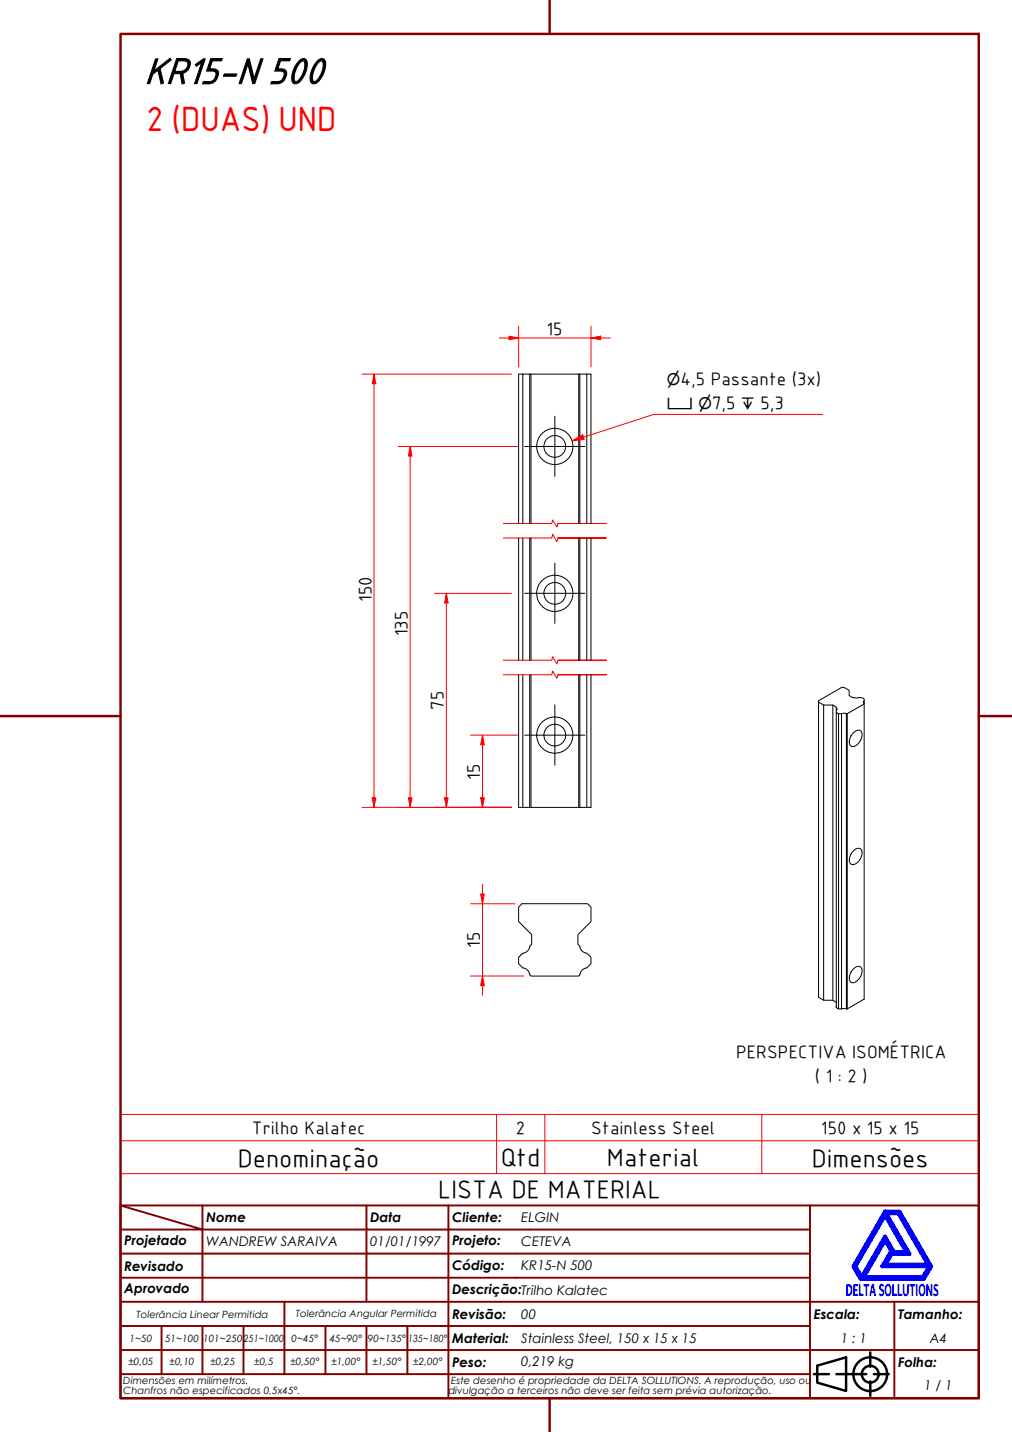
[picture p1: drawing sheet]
<svg xmlns="http://www.w3.org/2000/svg" width="210mm" height="297mm" viewBox="0 0 210 297" stroke-linecap="round" stroke-linejoin="round" font-family="sans-serif">
<!-- layer: Linha Corte (ABNT) -->
<path d="M104.4 111.6h10l.2-.8 .9 1.5 .2-.7h10.1h-10.1M104.4 108.6h10l.2-.7 .9 1.4 .2-.7h10.1h-10.1M104.4 140h10l.2-.8 .9 1.5 .2-.7h10.1h-10.1M104.4 137h10l.2-.8 .9 1.5 .2-.7h10.1h-10.1" fill="none" stroke="#f00" stroke-width=".21"/>
<!-- layer: Visible (ABNT) -->
<g fill="none" stroke="#000" stroke-width=".21">
<path d="M108.4 77.6v31M109.9 77.6v31M110.1 77.6v31M120 77.6v31M120.3 77.6v31M121.7 77.6v31M107.6 108.6v-31h15v31M107.6 111.6v25.4M108.4 111.6v25.4M109.9 111.6v25.4M110.1 111.6v25.4M120 111.6v25.4"/>
<path d="M120.3 111.6v25.4M121.7 111.6v25.4M122.6 111.6v25.4M107.6 140v27.5h2.3M108.4 140v27.5M109.9 140v27.5M110.1 140v27.5M120 140v27.5M120.3 140v27.5M121.7 140v27.5M122.6 140v27.5h-2.3M169.8 145.6v-.2l4.8-2.8h.5l1 .6v1.1l.7 .4 .7 .1a2.47 2.47 0 0 1 1.7 .2v.9"/>
<path d="M170.8 146.2l-1-.6v61.3l1 .6h1.9l.8 .4v.2M172.7 146.2h-1.9v61.3M173.5 146.8l.1 .2-.1 .4M173.5 147.4v-.7l-.8-.5v61.3M173.5 147.4v.4M173.9 148l-.4-.2v61.2M174.5 148l.4-.1 .7 .1M175.7 148h-.1v61.3M176.6 152.6l-.1 .1M177.1 151.9a.95 .95 0 0 1 1.7 .1 2.43 2.43 0 0 1-2.1 2.8 1.61 1.61 0 0 1 0-2.4zM179.2 145.9v61.3l-3.6 2.1M179.2 145.3l-.1 .2 .1 .4"/>
<path d="M179.2 146l-3.5 2v61.3M109.9 167.5h10.4M176.6 177l-.1 .2M177.1 176.4a.96 .96 0 0 1 1.3-.4 .96 .96 0 0 1 .4 1.4 2.29 2.29 0 0 1-2.1 1.9 1.6 1.6 0 0 1 0-2.4zM121.7 197.7l.9 .9v1.3l-.9 .9a1.62 1.62 0 0 0-1.4 1.4l-.3 .3h-9.9l-.2-.3a1.62 1.62 0 0 0-1.5-1.4l-.8-.9v-1.3l.8-.9a1.62 1.62 0 0 0 1.5-1.4l.4-.4v-2l-2.7-2.7v-3l.7-.7h13.6l.7 .7v3l-2.7 2.7v2l.4 .4a1.61 1.61 0 0 0 1.4 1.4M173.5 208.6v.4l.4 .3h.6M173.9 209.3v-61.3h.6v61.3M174.5 209.3h1.1M176.6 201.5l-.1 .2M177.1 200.9a.97 .97 0 0 1 1.3-.4 .97 .97 0 0 1 .4 1.4 2.35 2.35 0 0 1-2.1 1.9 1.63 1.63 0 0 1 0-2.5z"/>
<circle cx="115.1" cy="92.6" r="2.25"/>
<circle cx="115.1" cy="92.6" r="3.8"/>
<circle cx="115.1" cy="123.1" r="2.25"/>
<circle cx="115.1" cy="123.1" r="3.8"/>
<circle cx="115.1" cy="152.5" r="2.25"/>
<circle cx="115.1" cy="152.5" r="3.8"/>
</g>
<path d="M25 236.6h178v-5.4h-178v12.2M103 231.2v12.2M113 231.2v12.2M158 231.2v12.2M203 236.6v6.8h-178M25 243.4v6.6h178v-6.6" fill="none" stroke="#f00" stroke-width=".21"/>
<!-- layer: Borda A3/A4 (ABNT) -->
<path d="M25 7h178v283h-178zM114 0v7M0 148.5h25M203 148.5h7M114 290v7" fill="none" stroke="#800000" stroke-width=".51"/>
<path d="M183.6 257.3l1.2 2.2-1.8 3.2h9.7l-1.3 2.2h-12.2zM183.6 252.1l4.4 7.6h-2.6l-1.8-3.2-4.9 8.4-1.3-2.2zM183.6 251.3h3l6.5 11.4-1.5 2.6h-13.1l-1.5-2.6zM183.8 251.7h2.5l6.2 10.6h-8.8l1.3-2.2h3.7zM185 259.7h.2l-.1 .2z" fill="none" stroke="#00f" stroke-width=".8"/>
<!-- layer: 0 -->
<path d="M178.5 265.3h13.1" fill="none" stroke="#000" stroke-width=".21"/>
<g fill="none" stroke="#800000" stroke-width=".4">
<path d="M25 250l17 5h-17M25 250h178v40h-178zM42 255h34v5h17M42 255v15M42 250v5M76 250v5h17v5M93 250v5h75M168 250v20h-143M25 260h51v10M25 275h17M33.5 275v10M50.5 275h-8.5v10"/>
<path d="M59 270v15h-8.5M67.5 275v10h-8.5M76 275v10h8.5M84.5 275v10M93 275h-42.5v10M93 260v5h-68M93 275v10h75M93 260h75M93 275h75M168 265h-75v10M185.5 270v10h17.5M203 270h-35v10h17.5v10"/>
<path d="M25 285h25.5M25 280h143v10M67.5 285h8.5M84.5 285h8.5v5"/>
</g>
<g fill="none" stroke="#000" stroke-width=".51">
<path d="M168.8 285h3.1M169.5 283.3l6-1.8v7l-6-1.7zM173.5 285h6.2M180.5 280.5v3M180.5 286.5v3M181.3 285h3"/>
<circle cx="180.5" cy="285" r="3.5"/>
<circle cx="180.5" cy="285" r="1.75"/>
</g>
<!-- layer: Marca de centro (ISO) -->
<path d="M108.8 92.6h12.5M115.1 86.3v12.6M115.1 116.8v12.5M108.8 123.1h12.5M108.8 152.5h12.5M115.1 146.2v12.5" fill="none" stroke="#000" stroke-width=".21"/>
<path d="M77.6 165.5v2" fill="none" stroke="#f00" stroke-width=".21"/>
<path d="M77.2 165.5h.8l-.4 2z" fill="#f00"/>
<path d="M77.6 77.6v2M77.2 165.5h.8l-.4 2z" fill="none" stroke="#f00" stroke-width=".21"/>
<path d="M77.6 77.6l.4 2h-.8z" fill="#f00"/>
<path d="M75.1 77.6h31M77.6 77.6l.4 2h-.8zM77.6 79.6v85.9M75.1 167.5h31M100.1 165.5v2" fill="none" stroke="#f00" stroke-width=".21"/>
<path d="M99.7 165.5h.8l-.4 2z" fill="#f00"/>
<path d="M100.1 152.5v2M99.7 165.5h.8l-.4 2z" fill="none" stroke="#f00" stroke-width=".21"/>
<path d="M100.1 152.5l.4 2h-.8z" fill="#f00"/>
<path d="M97.6 152.5h9.7M100.1 152.5l.4 2h-.8zM100.1 154.5v11M92.6 165.5v2M97.6 167.5h8.5" fill="none" stroke="#f00" stroke-width=".21"/>
<path d="M92.2 165.5h.7l-.3 2z" fill="#f00"/>
<path d="M92.6 123.1v2M92.2 165.5h.7l-.3 2z" fill="none" stroke="#f00" stroke-width=".21"/>
<path d="M92.6 123.1l.3 2h-.7z" fill="#f00"/>
<path d="M90.1 123.1h16M92.6 123.1l.3 2h-.7zM92.6 125.1v40.4M85.1 165.5v2M90.1 167.5h16" fill="none" stroke="#f00" stroke-width=".21"/>
<path d="M84.7 165.5h.7l-.3 2z" fill="#f00"/>
<path d="M85.1 92.6v2M84.7 165.5h.7l-.3 2z" fill="none" stroke="#f00" stroke-width=".21"/>
<path d="M85.1 92.6l.3 2h-.7z" fill="#f00"/>
<path d="M105.6 70.1h2M82.6 92.6h24.7M85.1 92.6l.3 2h-.7zM85.1 94.6v70.9M82.6 167.5h23.5" fill="none" stroke="#f00" stroke-width=".21"/>
<path d="M105.6 69.7l2 .4-2 .4z" fill="#f00"/>
<path d="M105.6 69.7l2 .4-2 .4zM122.6 70.1h2" fill="none" stroke="#f00" stroke-width=".21"/>
<path d="M122.6 70.1l2-.4v.8z" fill="#f00"/>
<path d="M103.6 70.1h2M107.6 70.1h15M107.6 67.6v8.5M122.6 70.1l2-.4v.8zM122.6 67.6v8.5M124.6 70.1h2M100.1 185.5v2" fill="none" stroke="#f00" stroke-width=".21"/>
<path d="M99.7 185.5h.8l-.4 2z" fill="#f00"/>
<path d="M99.7 185.5h.8l-.4 2zM100.1 202.5v2" fill="none" stroke="#f00" stroke-width=".21"/>
<path d="M100.1 202.5l.4 2h-.8z" fill="#f00"/>
<path d="M97.6 187.5h9.2M100.1 183.5v2M100.1 187.5v15M97.6 202.5h11M100.1 202.5l.4 2h-.8zM100.1 204.5v2" fill="none" stroke="#f00" stroke-width=".21"/>
<path d="M121 90.7l-2.4 .7" fill="none" stroke="#f00" stroke-width=".21"/>
<path d="M118.6 91.4l2.3-1.2 .3 1z" fill="#f00"/>
<path d="M118.6 91.4l2.3-1.2 .3 1zM170.6 86h-35l-14.6 4.7" fill="none" stroke="#f00" stroke-width=".21"/>
<text font-size="8.1" x="30" y="17.3">KR15-N 500</text>
<text font-size="7" fill="#f00" x="30.4" y="27.1">2 (DUAS) UND</text>
<g font-size="5.4">
<text x="49.3" y="242">Denominação</text>
<text x="103.9" y="241.8">Qtd</text>
<text x="125.9" y="241.8">Material</text>
<text x="168.4" y="242">Dimensões</text>
<text x="90.9" y="248.5">LISTA DE MATERIAL</text>
</g>
<g font-size="3.9">
<text x="113.3" y="69.5">15</text>
<text x="141.1" y="79.8">4,5 Passante (3x)</text>
<text x="147.7" y="84.8">7,5</text>
<text x="157.7" y="84.8">5,3</text>
<text x="77" y="124.9" transform="rotate(-90 77 124.9)">150</text>
<text x="84.5" y="132" transform="rotate(-90 84.5 132)">135</text>
<text x="92" y="147.2" transform="rotate(-90 92 147.2)">75</text>
<text x="99.5" y="161.7" transform="rotate(-90 99.5 161.7)">15</text>
<text x="99.5" y="196.7" transform="rotate(-90 99.5 196.7)">15</text>
<text x="152.7" y="219.5">PERSPECTIVA ISOMÉTRICA</text>
<text x="169" y="224.5">( 1 : 2 )</text>
<text x="52.2" y="235.2">Trilho Kalatec</text>
<text x="107" y="235.2">2</text>
<text x="122.6" y="235.2">Stainless Steel</text>
<text x="170.3" y="235.2">150 x 15 x 15</text>
</g>
<text font-size="3.9" fill="#00f" x="175.4" y="268.8">DELTASOLLUTIONS</text>
<g font-size="3.3">
<text x="138.3" y="79.8">⌀</text>
<text x="138.3" y="84.8">⌴ ⌀</text>
<text x="153.7" y="84.8">↧</text>
</g>
<g font-size="2.8">
<text x="42.8" y="253.5">Nome</text>
<text x="76.8" y="253.5">Data</text>
<text x="93.8" y="253.6">Cliente:</text>
<text x="108.1" y="253.5">ELGIN</text>
<text x="25.8" y="263.6">Revisado</text>
<text x="25.8" y="258.3">Projetado</text>
<text x="42.8" y="258.5">WANDREW SARAIVA</text>
<text x="76.8" y="258.4">01/01/1997</text>
<text x="93.8" y="263.4">Código:</text>
<text x="93.8" y="258.3">Projeto:</text>
<text x="108.1" y="263.5">KR15-N 500</text>
<text x="108.1" y="258.5">CETEVA</text>
<text x="25.8" y="268.3">Aprovado</text>
<text x="93.8" y="268.3">Descrição:Trilho Kalatec</text>
<text x="93.8" y="273.6">Revisão:</text>
<text x="108.1" y="273.5">00</text>
<text x="168.8" y="273.5">Escala:</text>
<text x="186.3" y="273.5">Tamanho:</text>
<text x="93.8" y="278.6">Material:</text>
<text x="108.1" y="278.5">Stainless Steel, 150 x 15 x 15</text>
<text x="174.4" y="278.5">1 : 1</text>
<text x="192.8" y="278.6">A4</text>
<text x="93.8" y="283.5">Peso:</text>
<text x="108.1" y="283.3">0,219 kg</text>
<text x="186.3" y="283.5">Folha:</text>
<text x="191.7" y="288.4">1 / 1</text>
</g>
<g font-size="2.1">
<text x="28.3" y="273.3">Tolerância Linear Permitida</text>
<text x="61.4" y="273.1">Tolerância Angular Permitida</text>
<text x="26.9" y="278.3">1~50</text>
<text x="34.2" y="278.3">51~100</text>
<text x="42.1" y="278.3">101~250</text>
<text x="50.5" y="278.3">251~1000</text>
<text x="60.5" y="278.3">0~45°</text>
<text x="68.4" y="278.3">45~90°</text>
<text x="76.3" y="278.3">90~135°</text>
<text x="84.7" y="278.3">135~180°</text>
<text x="25.6" y="287.1">Dimensões em milímetros.</text>
<text x="26.6" y="283.2">±0,05</text>
<text x="35.2" y="283.2">±0,10</text>
<text x="43.6" y="283.2">±0,25</text>
<text x="52.7" y="283.2">±0,5</text>
<text x="60.2" y="283.2">±0,50°</text>
<text x="68.7" y="283.2">±1,00°</text>
<text x="77.2" y="283.2">±1,50°</text>
<text x="85.7" y="283.2">±2,00°</text>
<text x="93.6" y="287.1">Este desenho é propriedade da DELTA SOLLUTIONS. A reprodução, uso ou</text>
<text x="25.6" y="289.2">Chanfros não especificados 0,5x45°.</text>
<text x="93" y="289.2">divulgação a terceiros não deve ser feita sem prévia autorização.</text>
</g>
</svg>
